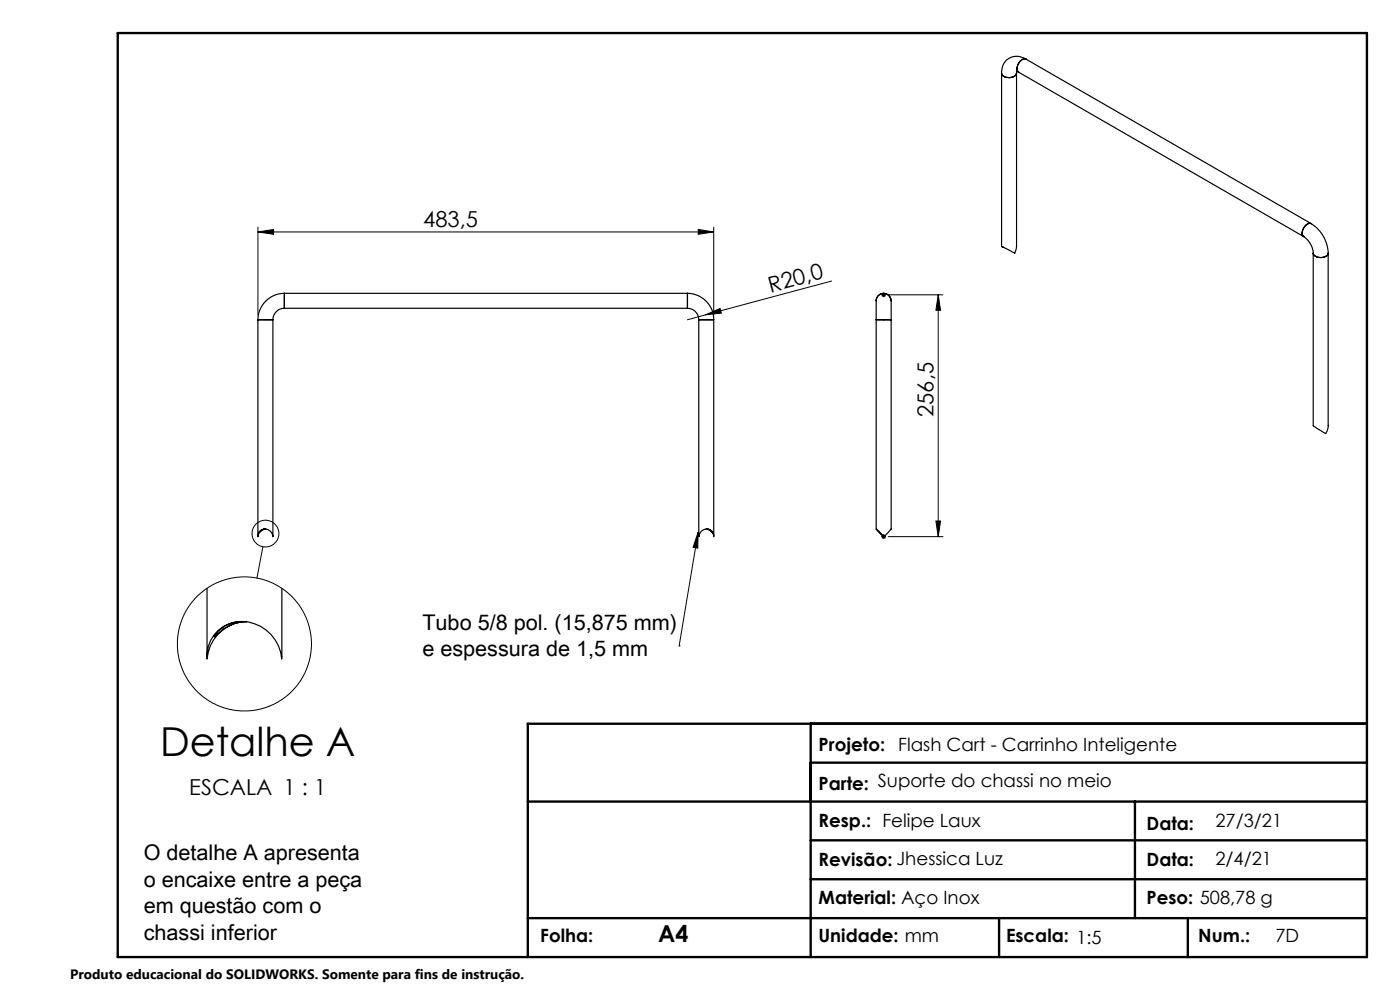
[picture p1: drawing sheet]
<svg xmlns="http://www.w3.org/2000/svg" width="297mm" height="210mm" viewBox="0 0 297 210" stroke-linecap="round" stroke-linejoin="round" font-family="sans-serif">
<g fill="none" stroke="#000" stroke-width=".21">
<path d="M54.7 49.2l3.3-.5v1zM54.7 48.2v18.6M54.7 49.2h96.7M148.1 48.7l3.3 .5-3.3 .5zM151.4 48.2v18.6M176.4 59.6l-26.7 7.2M149.7 66.8l3.1-1.4 .2 1zM149.7 66.8l-3.9 1M188.5 62.5h11.5M199 62.5l.5 3.3h-1zM199 62.5v51.3M55.8 116l-1.3 6.6"/>
<path d="M148.1 112.9l-.1 3.4-1-.2zM148.1 112.9l-4 24.1M188.5 113.8h11.5M198.5 110.5h1l-.5 3.3zM144.1 137h.1"/>
<circle cx="56.3" cy="113.2" r="2.84"/>
<circle cx="51.9" cy="136.6" r="14.2"/>
</g>
<g fill="none" stroke="#000" stroke-width=".25">
<path d="M212.5 15.5a1.76 1.76 0 0 0 2.7 .7l.3-.3 .2-.4M212.5 15.5a1.66 1.66 0 0 0 2.3 .9l.7-.4 .2-.5M212.5 15.5v36.8M215.6 15.1l.5 .2M215.7 15.5v36.8l-.4 1.4-2.8-1.4 .4 .1M215.7 15.1v.4M216.1 15.3l60.5 34.9M217.7 12.6a3.3 3.3 0 0 0-3.6-.2 3.3 3.3 0 0 0-1.6 3.1M217.7 12.6a1.62 1.62 0 0 0-1.9 1.4v.9l.3 .4M217.7 12.6a1.88 1.88 0 0 0-1.9 2.4l.3 .3M217.7 12.6l60.5 34.8M276.6 50.2a4.7 4.7 0 0 1 2 3.5"/>
<path d="M278.2 47.4a7.7 7.7 0 0 1 3.6 6.3M278.2 47.4a1.77 1.77 0 0 0-1.9 1.8v.6l.3 .4M278.2 47.4a1.81 1.81 0 0 0-2 2l.1 .5 .3 .3M278.6 53.7a1.91 1.91 0 0 0 3 .4l.2-.4M278.6 53.7v36.6l2.6 1.7 .6-1.4v-36.9M278.6 53.7a1.89 1.89 0 0 0 3.2 .1v-.1M54.7 67.8h3.2M54.7 67.8v45.9M57.9 67.8v46a1.59 1.59 0 0 0-1.6-1.6 1.59 1.59 0 0 0-1.6 1.6 1.77 1.77 0 0 1 1.6-1.6M60.3 65.4a2.44 2.44 0 0 0-2.4 2.4M60.3 62.2a5.7 5.7 0 0 0-5.6 5.6M60.3 62.2v3.2"/>
<path d="M60.3 65.4h85.5M60.3 62.2h85.5M145.8 65.4a2.39 2.39 0 0 1 2.4 2.4M145.8 62.2a5.6 5.6 0 0 1 5.6 5.6M145.8 62.2v3.2M148.2 67.8l.1 46a1.57 1.57 0 0 1 1.5-1.6 1.57 1.57 0 0 1 1.6 1.6 1.7 1.7 0 0 0-1.6-1.6M148.2 67.8h3.2M151.4 67.8v45.9M185.9 63.8v4M185.9 67.8h3.2M185.9 63.8a1.59 1.59 0 0 1 1.6-1.6 1.59 1.59 0 0 1 1.6 1.6M185.9 67.8v44.4"/>
<path d="M186.9 62.5h1.1M187.1 62.2l.7 .7M187.5 62v1M187.8 62.2l-.7 .7M189.1 63.8v4M189.1 67.8v44.4l-1.5 1.6-1.7-1.6 1.4 1.6 .2-.1M56.2 112.2l-.7 .2-.5 .5 .2-.1a1.47 1.47 0 0 1 1.2-.6M149.8 112.2l.6 .2 .7 .5M149.9 112.2a1.22 1.22 0 0 1 1.2 .7M186.9 113.8h1.1M187.1 113.5l.7 .7M187.5 113.3v1"/>
<path d="M187.8 113.5l-.7 .7M43.9 124.8v14.4M51.4 131.9a6.6 6.6 0 0 0-6 3.2 9.7 9.7 0 0 1 6.9-3.2M59.8 124.8v15a8.4 8.4 0 0 0-12.4-6.9 7.3 7.3 0 0 0-3.5 6.9 8.6 8.6 0 0 1 8-7.9"/>
</g>
<path d="M25 7h265v196h-265zM172 153.5v49.5M290 153.5h-178v49.5M112 170h178M172 161.8h118M172 178.3h118M240.8 170v24.8M172 186.5h118M211.9 194.8v8.2M252 194.8v8.2M290 194.8h-178" fill="none" stroke="#000" stroke-width=".5"/>
<g fill="#000">
<path d="M149.7 66.8l3.1-1.4 .2 1zM148.1 112.9l-.1 3.4-1-.2z"/>
<path d="M54.7 49.2l3.3-.5v1zM148.1 48.7l3.3 .5-3.3 .5z"/>
<path d="M198.5 110.5h1l-.5 3.3zM199 62.5l.5 3.3h-1z"/>
</g>
<text font-size="8.5" x="34" y="160.5">Detalhe A</text>
<text font-size="4.9" x="139.6" y="199.9">A4</text>
<g font-size="4.7">
<text x="89.8" y="48.2">483,5</text>
<text x="163.5" y="62.1" transform="rotate(-15 163.5 62.1)">R20,0</text>
<text x="198" y="88.4" transform="rotate(-90 198 88.4)">256,5</text>
<text x="40.2" y="168.7">ESCALA 1 : 1</text>
</g>
<g font-size="4.6">
<text x="89.6" y="133.6">Tubo 5/8 pol. (15,875 mm)</text>
<text x="89.6" y="139.2">e espessura de 1,5 mm</text>
<text x="30.5" y="182.5">O detalhe A apresenta</text>
<text x="30.5" y="188.1">o encaixe entre a peça</text>
<text x="30.5" y="193.7">em questão com o</text>
<text x="30.5" y="199.3">chassi inferior</text>
</g>
<g font-size="3.9">
<text x="173.7" y="159.2">Projeto:</text>
<text x="190.6" y="159.2">Flash Cart - Carrinho Inteligente</text>
<text x="173.7" y="167.6">Parte: Suporte do chassi no meio</text>
<text x="173.7" y="175.4">Resp.: Felipe Laux</text>
<text x="243.2" y="176.1">Data:</text>
<text x="257.9" y="175.5">27/3/21</text>
<text x="173.7" y="183.7">Revisão: Jhessica Luz</text>
<text x="243.2" y="183.7">Data:</text>
<text x="257.9" y="183.5">2/4/21</text>
<text x="173.7" y="191.7">Material: Aço Inox</text>
<text x="243.2" y="191.7">Peso: 508,78 g</text>
<text x="114.6" y="199.9">Folha:</text>
<text x="173.7" y="199.9">Unidade: mm</text>
<text x="213.4" y="199.9">Escala: 1:5</text>
<text x="254.2" y="199.9">Num.:</text>
<text x="270.6" y="199.9">7D</text>
</g>
<text font-size="2.9" x="14.9" y="207.6">Produto educacional do SOLIDWORKS. Somente para fins de instrução.</text>
</svg>
